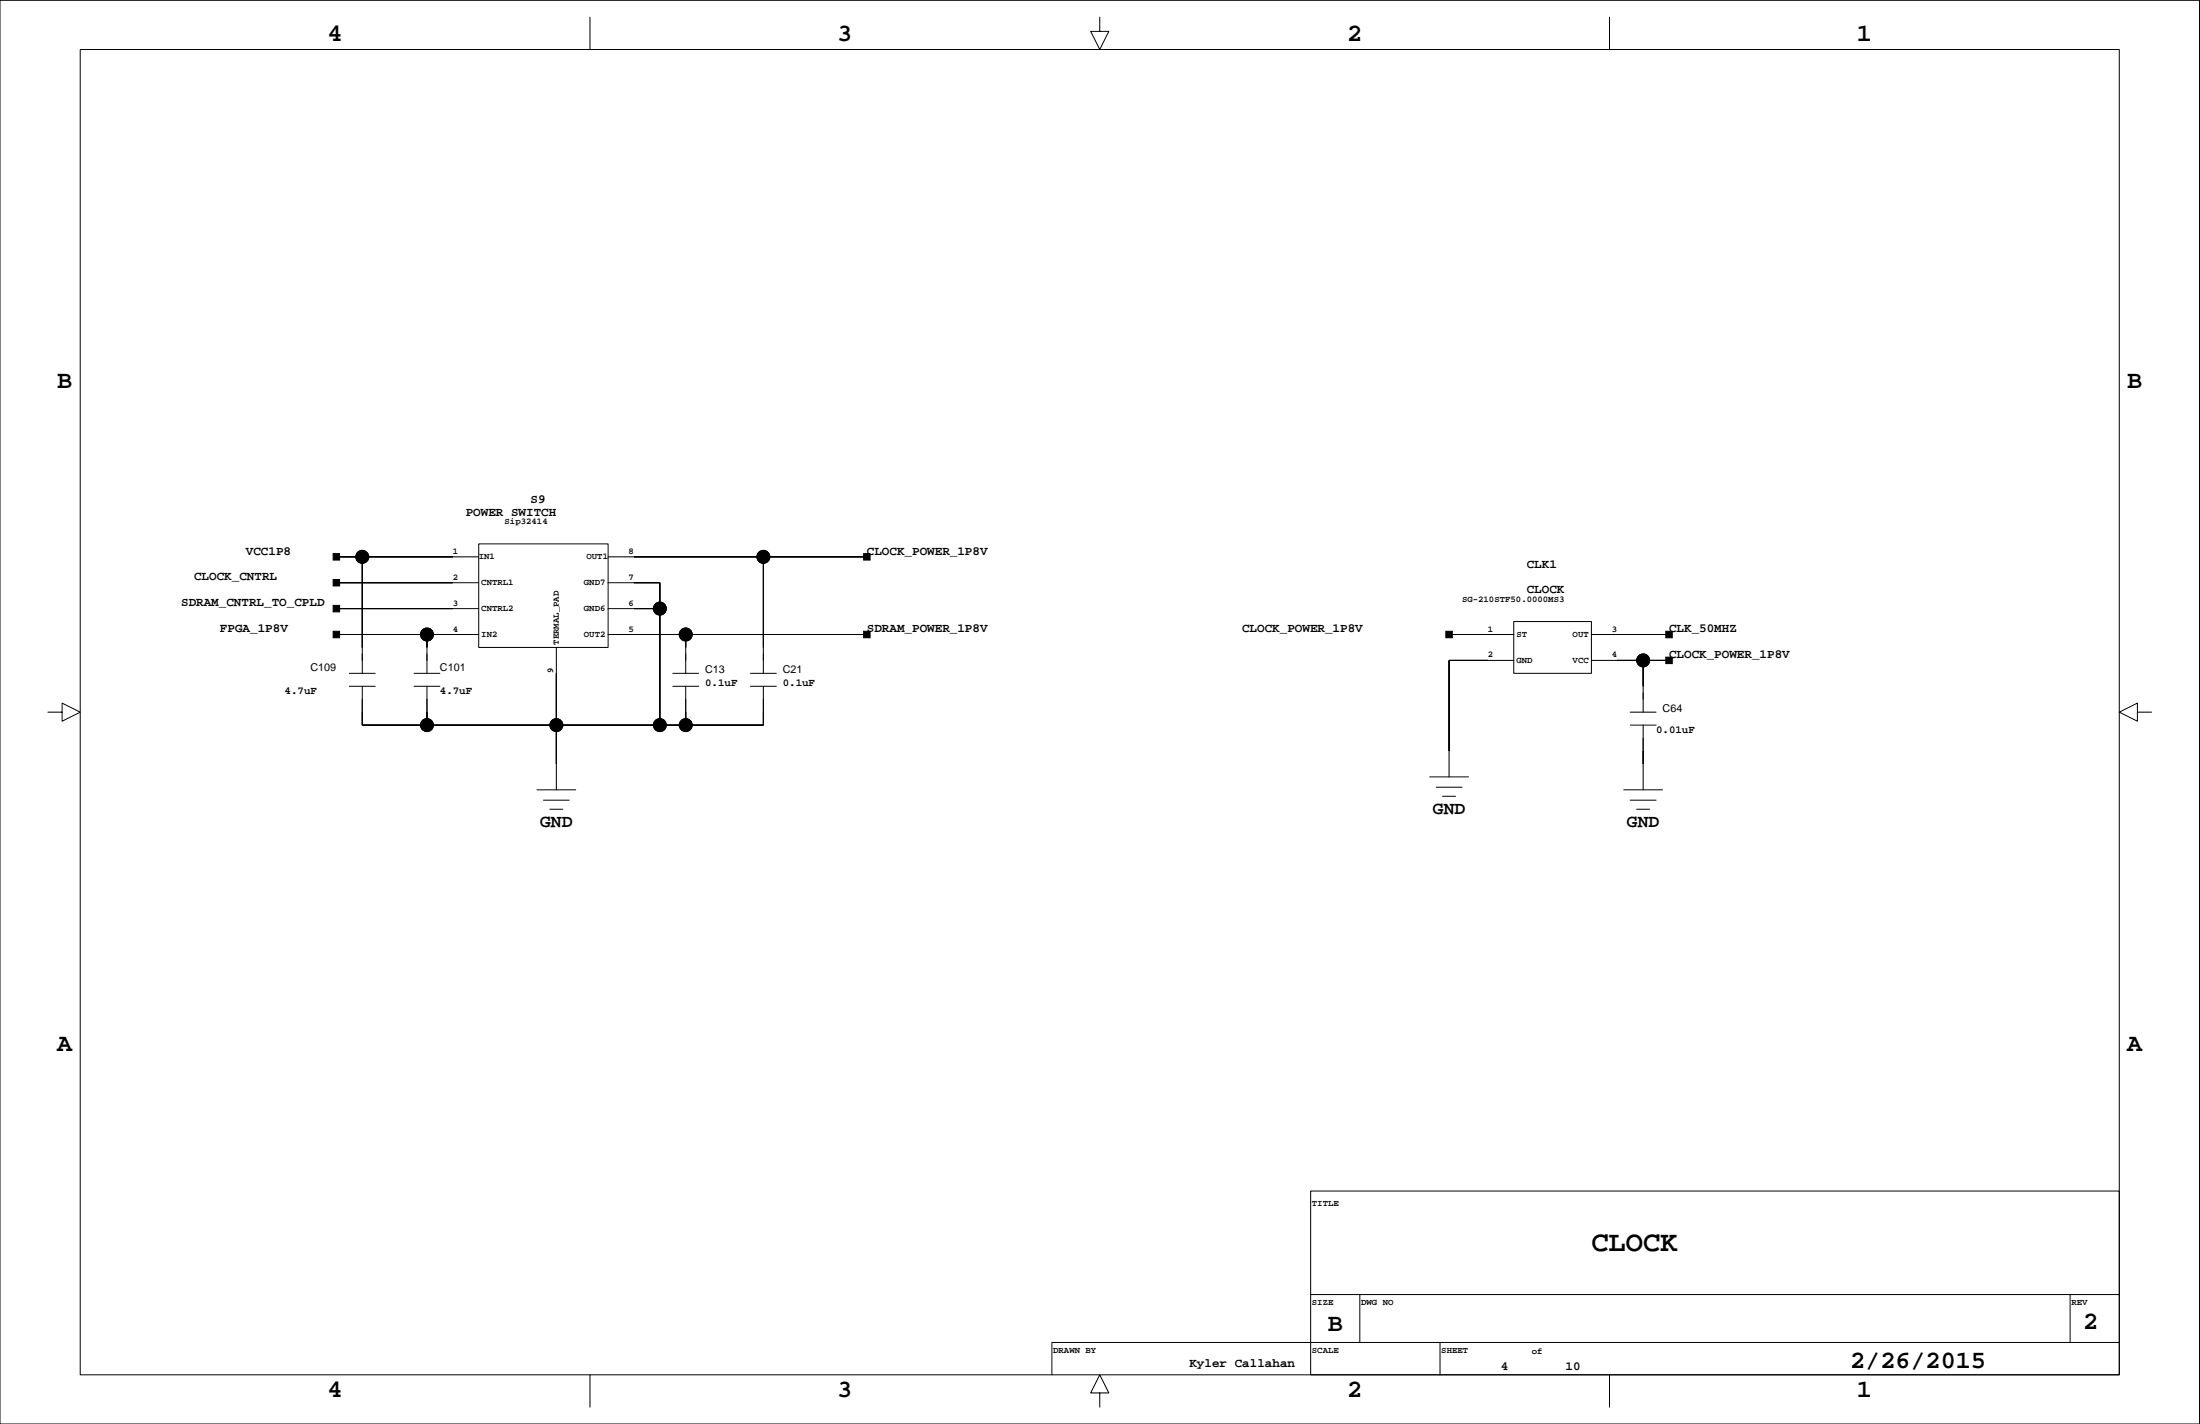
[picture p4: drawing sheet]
<svg xmlns="http://www.w3.org/2000/svg" width="432mm" height="279mm" viewBox="0 0 432 279" stroke-linecap="round" stroke-linejoin="round" font-family="sans-serif">
<g fill="none" stroke="#000" stroke-width=".2">
<path d="M0 .1h431.7v279.3h-431.7zM15.7 9.7h400.3v260.1h-400.3zM115.8 3.4v6.3M215.9 3.4v2.8h1.7l-1.7 3.5-1.8-3.5h1.8M315.9 3.4v6.3M66 109.3h28M66 114.3h28M66 119.4h28M71.1 109.3v22.8M94 106.7h25.4v20.3h-25.4zM119.4 109.3h50.7M119.4 114.3h10.1v28"/>
<path d="M119.4 119.4h10.1M149.8 109.3v22.8M9.4 139.7h2.8v-1.7l3.5 1.7-3.5 1.8v-1.8M66 124.5h28M68.6 132.1h5M68.6 134.7h5M71.1 134.7v7.6h78.7v-7.6M81.3 132.1h5M81.3 134.7h5M83.8 124.5v7.6M83.8 134.7v7.6M109.2 127v28"/>
<path d="M119.4 124.5h50.7M132.1 132.1h5M132.1 134.7h5M134.6 124.5v7.6M134.6 134.7v7.6M147.3 132.1h5.1M147.3 134.7h5.1M284.4 124.5h12.7M297.1 122h15.2v10.1h-15.2zM297.1 129.6h-12.7v22.8M312.3 124.5h15.3M312.3 129.6h15.3"/>
<path d="M320 139.7h5M322.5 129.6v10.1M419.5 139.7v-1.7l-3.5 1.7 3.5 1.8v-1.8h2.8M105.4 155h7.6M106.7 157h5M107.9 158.8h2.6M280.6 152.4h7.6M281.9 154.5h5.1M283.1 156.2h2.6M318.7 155h7.6M320 157h5M320 142.3h5"/>
<path d="M321.2 158.8h2.6M322.5 142.3v12.7M257.2 233.7h158.8v36.1h-158.8zM257.2 254h158.8M266.9 254v9.4M406.3 254v9.4M115.8 269.8v6.3M215.9 273.3h1.7l-1.7-3.5-1.8 3.5h1.8v2.8M282.6 263.4v6.4M315.9 269.8v6.3M416 263.4h-209.5v6.4"/>
<circle cx="71.1" cy="109.3" r="1.27"/>
<circle cx="129.5" cy="119.4" r="1.27"/>
<circle cx="149.8" cy="109.3" r="1.27"/>
<circle cx="83.8" cy="124.5" r="1.27"/>
<circle cx="134.6" cy="124.5" r="1.27"/>
<circle cx="322.5" cy="129.6" r="1.27"/>
<circle cx="83.8" cy="142.3" r="1.27"/>
<circle cx="109.2" cy="142.3" r="1.27"/>
<circle cx="129.5" cy="142.3" r="1.27"/>
<circle cx="134.6" cy="142.3" r="1.27"/>
</g>
<g fill="#000" stroke="#000" stroke-width=".2">
<path d="M65.4 113.7h1.3v1.3h-1.3z" fill-rule="evenodd"/>
<path d="M65.4 108.6h1.3v1.3h-1.3z" fill-rule="evenodd"/>
<path d="M71.1 109.3v17.7z" fill-rule="evenodd"/>
<path d="M66 109.3h5.1z" fill-rule="evenodd"/>
<path d="M66 114.3h22.9z" fill-rule="evenodd"/>
<path d="M71.1 109.3h17.8z" fill-rule="evenodd"/>
<path d="M66 119.4h22.9z" fill-rule="evenodd"/>
<path d="M124.4 119.4h5.1z" fill-rule="evenodd"/>
<path d="M124.4 114.3h5.1z" fill-rule="evenodd"/>
<path d="M129.5 114.3v5.1z" fill-rule="evenodd"/>
<path d="M129.5 119.4v22.9z" fill-rule="evenodd"/>
<path d="M149.8 109.3v17.7z" fill-rule="evenodd"/>
<path d="M124.4 109.3h25.4z" fill-rule="evenodd"/>
<path d="M169.5 108.6h1.3v1.3h-1.3z" fill-rule="evenodd"/>
<path d="M149.8 109.3h20.3z" fill-rule="evenodd"/>
<path d="M65.4 118.8h1.3v1.3h-1.3z" fill-rule="evenodd"/>
<path d="M65.4 123.9h1.3v1.2h-1.3z" fill-rule="evenodd"/>
<path d="M71.1 139.7v2.6z" fill-rule="evenodd"/>
<path d="M83.8 139.7v2.6z" fill-rule="evenodd"/>
<path d="M83.8 124.5v2.5z" fill-rule="evenodd"/>
<path d="M66 124.5h17.8z" fill-rule="evenodd"/>
<path d="M83.8 124.5h5.1z" fill-rule="evenodd"/>
<path d="M109.2 132.1v10.2z" fill-rule="evenodd"/>
<path d="M134.6 139.7v2.6z" fill-rule="evenodd"/>
<path d="M134.6 124.5v2.5z" fill-rule="evenodd"/>
<path d="M124.4 124.5h10.2z" fill-rule="evenodd"/>
<path d="M149.8 139.7v2.6z" fill-rule="evenodd"/>
<path d="M169.5 123.9h1.3v1.2h-1.3z" fill-rule="evenodd"/>
<path d="M134.6 124.5h35.5z" fill-rule="evenodd"/>
<path d="M283.8 123.9h1.3v1.2h-1.3z" fill-rule="evenodd"/>
<path d="M284.4 129.6v17.7z" fill-rule="evenodd"/>
<path d="M284.4 129.6h7.6z" fill-rule="evenodd"/>
<path d="M284.4 124.5h7.6z" fill-rule="evenodd"/>
<path d="M322.5 129.6v5.1z" fill-rule="evenodd"/>
<path d="M317.4 129.6h5.1z" fill-rule="evenodd"/>
<path d="M327 128.9h1.2v1.3h-1.2z" fill-rule="evenodd"/>
<path d="M327 123.9h1.2v1.2h-1.2z" fill-rule="evenodd"/>
<path d="M322.5 129.6h5.1z" fill-rule="evenodd"/>
<path d="M317.4 124.5h10.2z" fill-rule="evenodd"/>
<path d="M71.1 142.3h12.7z" fill-rule="evenodd"/>
<path d="M83.8 142.3h25.4z" fill-rule="evenodd"/>
<path d="M109.2 142.3v7.6z" fill-rule="evenodd"/>
<path d="M109.2 142.3h20.3z" fill-rule="evenodd"/>
<path d="M129.5 142.3h5.1z" fill-rule="evenodd"/>
<path d="M134.6 142.3h15.2z" fill-rule="evenodd"/>
<path d="M322.5 147.3v2.6z" fill-rule="evenodd"/>
<circle cx="71.1" cy="109.3" r="1.27"/>
<circle cx="129.5" cy="119.4" r="1.27"/>
<circle cx="149.8" cy="109.3" r="1.27"/>
<circle cx="83.8" cy="124.5" r="1.27"/>
<circle cx="134.6" cy="124.5" r="1.27"/>
<circle cx="322.5" cy="129.6" r="1.27"/>
<circle cx="83.8" cy="142.3" r="1.27"/>
<circle cx="109.2" cy="142.3" r="1.27"/>
<circle cx="129.5" cy="142.3" r="1.27"/>
<circle cx="134.6" cy="142.3" r="1.27"/>
</g>
<text font-size="5.6" x="312.3" y="245.4">CLOCK</text>
<g font-size="4.9">
<text x="64.3" y="8.1">4</text>
<text x="164.3" y="8.1">3</text>
<text x="264.4" y="8.1">2</text>
<text x="364.4" y="8.1">1</text>
<text x="11.2" y="76.1">B</text>
<text x="417.5" y="76.1">B</text>
<text x="11.2" y="206.1">A</text>
<text x="417.5" y="206.1">A</text>
<text x="260.6" y="261.2">B</text>
<text x="408.8" y="260.7">2</text>
<text x="363.1" y="268.4">2/26/2015</text>
<text x="64.3" y="274.2">4</text>
<text x="164.3" y="274.2">3</text>
<text x="264.4" y="274.2">2</text>
<text x="364.4" y="274.2">1</text>
</g>
<g font-size="3.5">
<text x="281.2" y="159.8">GND</text>
<text x="106" y="162.3">GND</text>
<text x="319.3" y="162.3">GND</text>
</g>
<g font-size="2.5">
<text x="91.4" y="101.2">POWER SWITCH</text>
<text x="104.1" y="98.7">S9</text>
<text x="38.1" y="113.9">CLOCK_CNTRL</text>
<text x="48.2" y="108.8">VCC1P8</text>
<text x="170.1" y="108.8">CLOCK_POWER_1P8V</text>
<text x="299.7" y="111.4">CLK1</text>
<text x="35.6" y="119">SDRAM_CNTRL_TO_CPLD</text>
<text x="299.7" y="116.4">CLOCK</text>
<text x="43.2" y="124.1">FPGA_1P8V</text>
<text x="170.1" y="124.1">SDRAM_POWER_1P8V</text>
<text x="243.8" y="124.1">CLOCK_POWER_1P8V</text>
<text x="327.6" y="124.1">CLK_50MHZ</text>
<text x="327.6" y="129.1">CLOCK_POWER_1P8V</text>
<text x="233.5" y="268.2">Kyler Callahan</text>
<text x="294.6" y="268.8">4</text>
<text x="307.3" y="268.8">10</text>
</g>
<g font-size="2.1">
<text x="60.9" y="131.7">C109</text>
<text x="86.3" y="131.7">C101</text>
<text x="138.4" y="132">C13</text>
<text x="153.6" y="132">C21</text>
<text x="55.9" y="136.1">4.7uF</text>
<text x="86.3" y="136.1">4.7uF</text>
<text x="138.4" y="134.6">0.1uF</text>
<text x="153.6" y="134.6">0.1uF</text>
<text x="325" y="143.8">0.01uF</text>
<text x="326.3" y="139.6">C64</text>
</g>
<g font-size="1.8">
<text x="99" y="102.9">Sip32414</text>
<text x="88.9" y="108.7">1</text>
<text x="88.9" y="113.8">2</text>
<text x="94" y="109.8">IN1</text>
<text x="115.1" y="109.8">OUT1</text>
<text x="123.4" y="108.7">8</text>
<text x="123.4" y="113.8">7</text>
<text x="88.9" y="118.8">3</text>
<text x="94.5" y="114.8">CNTRL1</text>
<text x="94.5" y="119.9">CNTRL2</text>
<text x="114.6" y="114.8">GND7</text>
<text x="114.6" y="119.9">GND6</text>
<text x="123.4" y="118.8">6</text>
<text x="287" y="118.1">SG-210STF50.0000MS3</text>
<text x="88.9" y="123.9">4</text>
<text x="94.5" y="125">IN2</text>
<text x="114.6" y="125">OUT2</text>
<text x="123.4" y="123.9">5</text>
<text x="292" y="123.9">1</text>
<text x="297.6" y="125">ST</text>
<text x="308.7" y="125">OUT</text>
<text x="316.4" y="123.9">3</text>
<text x="109.7" y="126.5" transform="rotate(-90 109.7 126.5)">TERMAL_PAD</text>
<text x="292" y="129">2</text>
<text x="297.6" y="130.1">GND</text>
<text x="308.7" y="130.1">VCC</text>
<text x="316.4" y="129">4</text>
<text x="108.6" y="132.1" transform="rotate(-90 108.6 132.1)">9</text>
<text x="257.5" y="236.7">TITLE</text>
<text x="257.5" y="256">SIZE</text>
<text x="267.1" y="256">DWG NO</text>
<text x="406.6" y="256">REV</text>
<text x="206.7" y="265.4">DRAWN BY</text>
<text x="257.5" y="265.4">SCALE</text>
<text x="282.9" y="265.4">SHEET</text>
<text x="300.7" y="265.6">of</text>
</g>
</svg>
